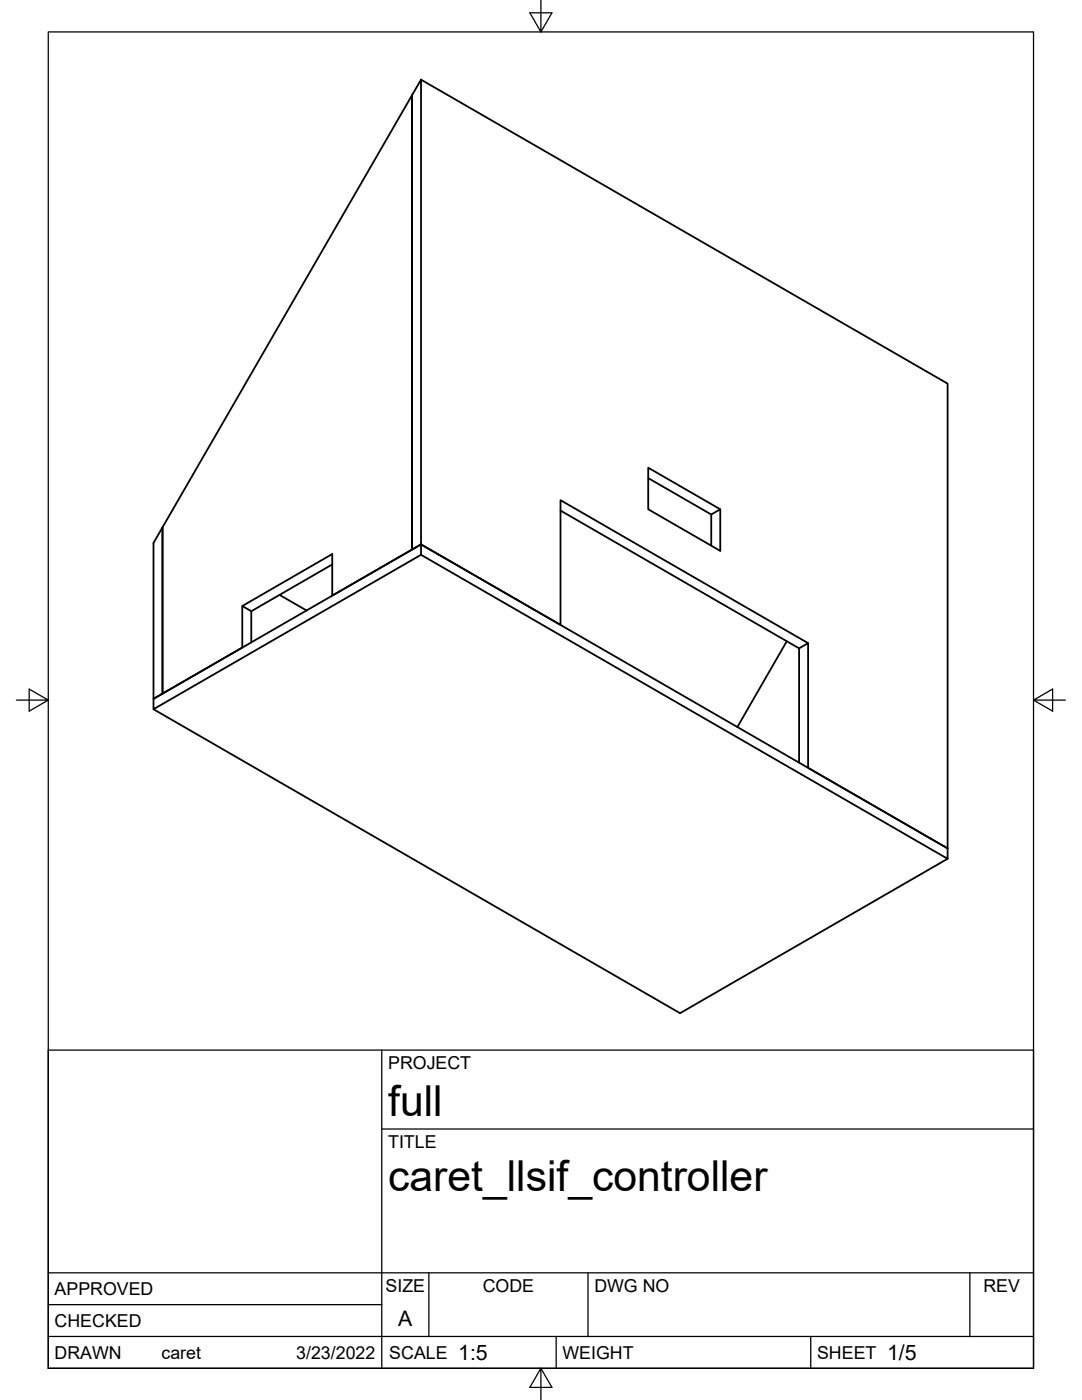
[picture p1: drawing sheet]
<svg xmlns="http://www.w3.org/2000/svg" width="216mm" height="279mm" viewBox="0 0 216 279" stroke-linecap="round" stroke-linejoin="round" font-family="sans-serif">
<!-- layer: Visible -->
<path d="M84 15.9v92.7l-1.8 1.1v-90.7zM84 15.9l105.1 60.7v92.7l-27.9-16.1v-24.8M129.3 95.4l12.6 7.3v6.2M32.4 105.2v33.2l-1.8 1.1v-31.1zM55.8 118.7l5.4 3.1M66.3 112.6l-16.2 9.4M84 110.7l-53.4 30.8v-2l53.4-30.9 27.8 16.1v-24.9l49.4 28.6-1.8 1M111.8 101.9l47.6 27.5v22.8M143.7 101.6l-14.4-8.3v8.3l14.4 8.3v-8.3l-1.8 1.1M48.3 120.9v8.3l-15.9 9.2v-33.2l49.8-86.2v90.7l-15.9 9.2v-8.3l-18 10.3 1.8 1.1v6.2M157 128l-9.9 17.1M30.6 141.5l105.1 60.7 53.4-30.8v-2.1l-105.1-60.7v2.1l105.1 60.7" fill="none" stroke="#000" stroke-width=".36"/>
<!-- layer: Border -->
<path d="M9.6 6.4h196.6v266.7h-196.6zM107.9 0v6.4l-2.2-3.8h4.4l-2.2 3.8M3.3 139.7h6.3l-3.8-2.2v4.4l3.8-2.2M206.2 139.7l3.8 2.2v-4.4l-3.8 2.2h6.4M107.9 273.1l2.2 3.8h-4.4l2.2-3.8v6.3" fill="none" stroke="#000" stroke-width=".25"/>
<!-- layer: Titleblock -->
<path d="M9.6 209.6h196.6v63.5h-196.6zM76.2 209.6v63.5M76.2 225.3h130M9.6 254h196.6M85.6 254v12.7M117.3 254v12.7M193.5 254v12.7M9.6 266.7h196.6M9.6 260.4h66.6M111 266.7v6.4M161.8 266.7v6.4" fill="none" stroke="#000" stroke-width=".25"/>
<g font-size="8.5">
<text x="77.4" y="222.8">full</text>
<text x="77.4" y="237.8">caret_llsif_controller</text>
</g>
<g font-size="4.3">
<text x="79.5" y="264.5">A</text>
<text x="91.4" y="271.4">1:5</text>
<text x="177" y="271.4">1/5</text>
</g>
<g font-size="3.5">
<text x="77.4" y="213.4">PROJECT</text>
<text x="77.4" y="229.1">TITLE</text>
<text x="76.9" y="257.8">SIZE</text>
<text x="96.3" y="257.8">CODE</text>
<text x="118.6" y="257.8">DWG NO</text>
<text x="196.2" y="257.8">REV</text>
<text x="10.9" y="258.5">APPROVED</text>
<text x="10.9" y="264.8">CHECKED</text>
<text x="10.9" y="271.2">DRAWN</text>
<text x="32.2" y="271.2">caret</text>
<text x="59.1" y="271.2">3/23/2022</text>
<text x="77.7" y="271.2">SCALE</text>
<text x="112.2" y="271.2">WEIGHT</text>
<text x="163" y="271.2">SHEET</text>
</g>
</svg>
